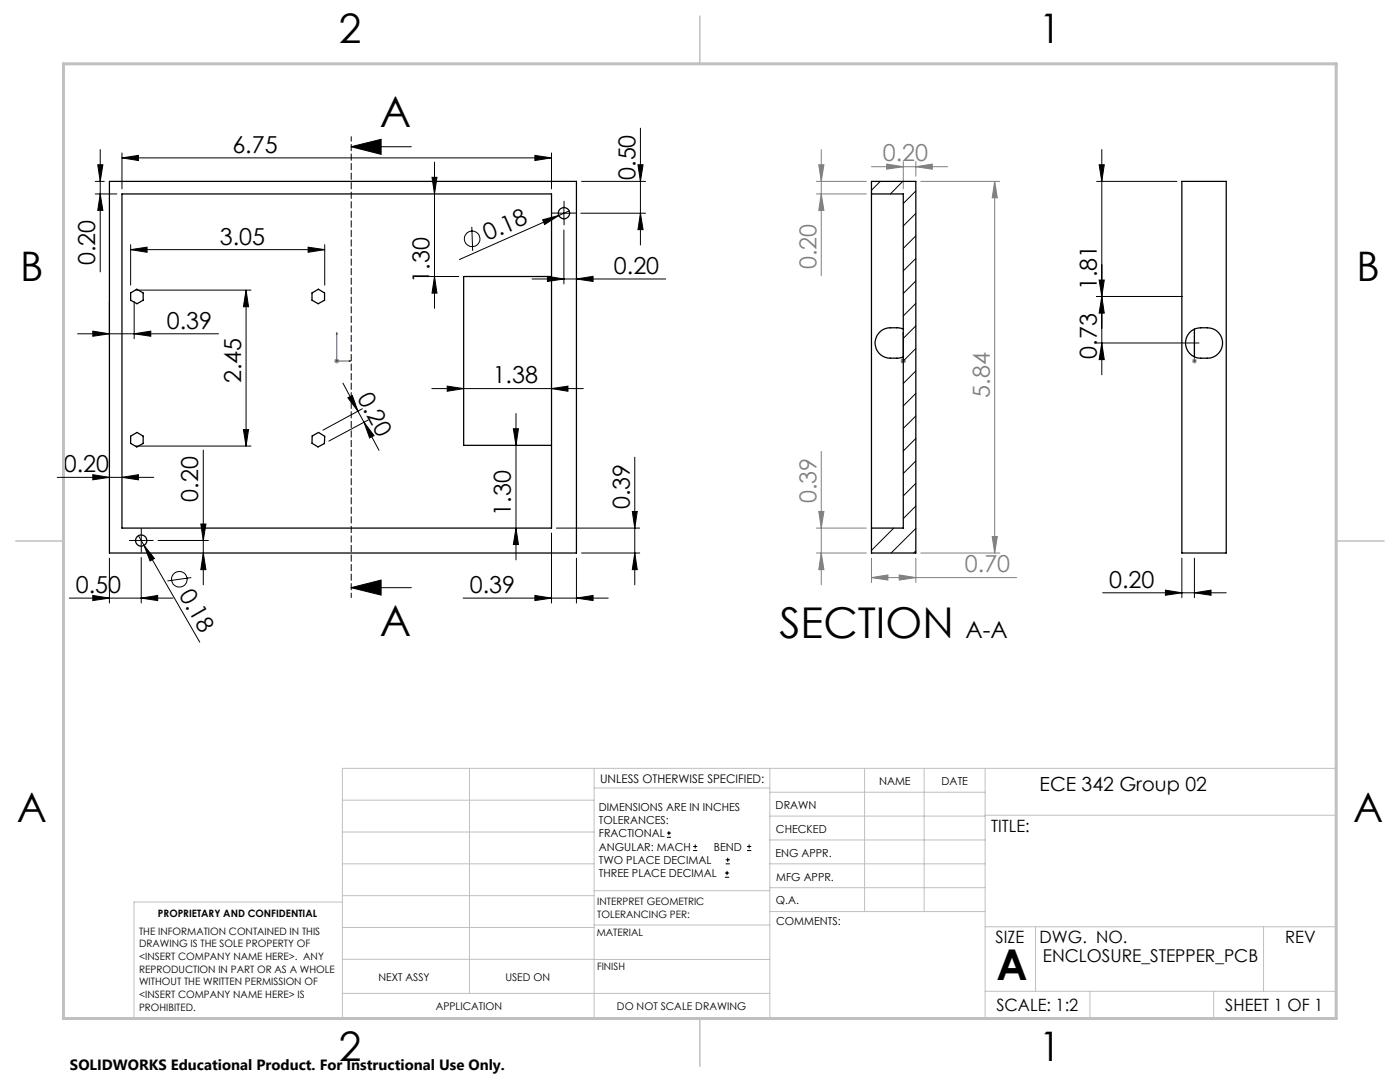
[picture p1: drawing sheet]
<svg xmlns="http://www.w3.org/2000/svg" width="279mm" height="216mm" viewBox="0 0 279 216" stroke-linecap="round" stroke-linejoin="round" font-family="sans-serif">
<g fill="none" stroke="#000" stroke-width=".2">
<path d="M19 36.2h1.8M19 38.7h4.3M19.5 32.9h1l-.5 3.3zM20 29.8v24.5M20 38.7l.5 3.3h-1zM24.3 31.5l3.3-.5v1zM24.3 30.5v7.2M24.3 31.5h85.8M70.1 29.3h12M70.1 29.3l6-1.5v3zM86.2 35.4h1l-.5 3.3zM86.7 32.3v29.2"/>
<path d="M106.8 31l3.3 .5-3.3 .5zM110.1 30.5v7.2M116.1 36.2h12.7M127.3 32.9h1l-.5 3.3zM127.8 25.6v23.3M218.9 36.2h16M219.4 32.9h1l-.5 3.3zM219.9 29.8v45M26.1 49.8l3.3-.5v1zM26.1 48.8v8.1M26.1 49.8h38.7M27.1 57.9h23"/>
<path d="M49.1 57.9v31.1M49.1 57.9l.5 3.3h-1zM61.5 49.3l3.3 .5-3.3 .5zM64.8 48.8v8.1M85.7 55.2h5.8M86.7 55.2l.5 3.3h-1zM94.2 45.3l.1 4.8M106.2 55.7h26.7M108.3 43.9l3.2-.9-2.8 1.8zM109.3 55.1l3.2 .6-3.2 .5zM111.3 42.5h2.5M111.5 43l-19.8 8.8"/>
<path d="M112.5 45.9v10.8M112.5 41.3v2.5M113.6 42.1l-2.1 .9M115 55.7l3.4-.6v1.1zM115.9 42.5h12.9M127.8 42.5l.5 3.3h-1zM218.9 59.2h17.1M219.4 55.9h1l-.5 3.3zM219.9 59.2l.5 3.3h-1zM15.5 66.6h28.1M18.5 66.1l3.3 .5-3.3 .5zM21.8 60.2v7.4"/>
<path d="M26.8 66.6l3.3-.5v1zM26.8 60.2v7.4M68.4 76.4l3 5.7M69.4 79.4l.9-.5 1.1 3.2zM86.2 77.5h30.2M89.3 77l3.2 .5-3.2 .6zM110.1 77.5l3.2-.5v1.1zM218.9 68.4h20.4M219.9 68.4l.5 3.4h-1zM11.4 95.2h19.3M18.5 94.7l3.3 .5-3.3 .5zM24.3 95.2l3.3-.5v1z"/>
<path d="M27.1 89h23M40.6 89.8v26.9M48.6 85.7h1l-.5 3.3zM71.4 82.1l1.2 2.1M72.3 81.6l-7.8 4.2M72.6 84.2l3 5.7M72.6 84.2l2 2.7-.8 .5zM73.5 83.8l-7.9 4.2M102.4 85.5h1.1l-.5 3.4zM103 82.5v29.2M126.7 91.2v25.5M13.8 119.3h20.7"/>
<path d="M18.5 118.8l3.3 .5-3.3 .5zM21.8 111.4v8.9M26.9 107.8h2.5M27.6 106.9l1.2 1.9M28.2 119.3l3.3-.5v1zM28.2 111.2v9.1M28.2 106.6v2.5M28.8 108.8l2 2.6-.8 .5zM28.8 108.8l11.1 19.3M31.5 107.8h10.1M38.2 115.3l-4.8 .6M40.1 104.6h1l-.5 3.2z"/>
<path d="M40.6 110.3l.5 3.4h-1zM70.1 117.3h12M70.1 117.3l6-1.6v3zM92.4 119.3h29M103 105.4l.5 3.3h-1.1zM106.8 118.8l3.3 .5-3.3 .5zM110.1 106.4v13.9M111.1 105.4h16.6M115 119.3l3.4-.5v1zM115 111.4v8.9M116.1 110.3h11.6M126.2 102.1h1l-.5 3.3z"/>
<path d="M126.7 110.3l.5 3.4h-1zM220.1 118.3h24.6M232.6 117.8l3.3 .5-3.3 .5zM235.9 111.4v7.9M238.4 118.3l3.3-.5v1zM238.4 111.4v7.9M133.1 167.1h.8M133.1 166.2h.8M133.5 165.8v.9M138.3 169.7h.8M138.3 168.9h.8M138.7 168.5v.8"/>
<path d="M144.7 175h.8M144.7 174.2h.8M144.8 172.4h.9M144.8 171.6h.9M145.1 173.8v.8M145.2 171.1v.9M149.1 169.7h.8M149.1 168.9h.8M149.5 168.5v.8"/>
<circle cx="94.2" cy="47.7" r="1.54"/>
<circle cx="35.8" cy="115.6" r="1.56"/>
</g>
<path d="M67.2 66.4l.1 .3h-.2zM67.2 66.4v5.6h2.8M69.7 72h.3l-.3 .1zM180.3 72v.1zM180.3 66.4v.3v-.3M180.3 72h.1M180.3 66.4v5.6M238.4 72v.1zM238.4 66.4v.3v-.3M238.4 72h.1M238.4 66.4v5.6" fill="none" stroke="#00f" stroke-width=".2"/>
<g fill="none" stroke="#808080" stroke-width=".2">
<path d="M162.9 38.7h10M162.9 36.2h10M163.4 32.9h1l-.5 3.3zM163.9 38.7l.5 3.3h-1zM163.9 29.8v25.2M173.9 33.3h15.2M177 32.7l3.3 .6-3.3 .5zM180.3 32.2v5.5M182.8 33.3l3.3-.6v1.1zM182.8 32.2v3M183.8 36.2h15.7M198.5 36.2l.5 3.3h-1z"/>
<path d="M198.5 36.2v74.1M66.7 72h1M66.9 71.7l.7 .7M67.2 71.5v1M67.6 71.7l-.7 .7M179.8 72h1M179.9 71.7l.7 .7M180.3 71.5v1M180.6 71.7l-.7 .7M237.9 72h1M238 71.7l.7 .7M238.4 71.5v1"/>
<path d="M238.7 71.7l-.7 .7M163.9 90.1v26.6M162.9 110.3h10M162.9 105.4h10M163.4 102.1h1l-.5 3.3zM163.9 110.3l.5 3.4h-1zM173.9 115.3l3.3-.6v1zM173.9 111.4v4.8M173.9 115.3h29M179.5 114.7l3.3 .6-3.3 .4zM182.8 111.4v4.8M183.8 110.3h15.7"/>
<path d="M198 107.1h1l-.5 3.2z"/>
</g>
<path d="M111.3 42.5h-1.1M112.6 41.3v-1.2M112.6 43.8v1.1M113.8 42.5h1.1M26.9 107.8h-1.1M28.2 106.6v-1.1M28.2 109.1v1.1M29.4 107.8h1.2" fill="none" stroke="#000" stroke-width=".2" stroke-dasharray="15.2 1.3 1.3 1.3"/>
<path d="M70.1 27.3v91.9" fill="none" stroke="#000" stroke-width=".2" stroke-dasharray="1.3 .6" stroke-dashoffset=".4"/>
<g fill="none" stroke="#c0c0c0" stroke-width=".2">
<path d="M68.3 159.7h50.3M93.7 153.3v44.9M118.6 153.3v49.9M118.6 157.2h35M153.6 153.3v49.9M153.6 158.1h43M172.5 153.3v28.6M184.4 153.3v28.6M196.6 153.3v49.9M68.3 180h-41.6v23.2h240v-49.9h-198.4v49.9M68.3 166h50.3M68.3 178.7h50.3"/>
<path d="M68.3 172.4h50.3M118.6 177.7h35M153.6 162.8h43M153.6 177.1h43M153.6 172.4h43M153.6 167.6h43M196.6 162.7h70.1M68.3 198.2h85.3M68.3 191.4l85.3 .1M68.3 185.1h50.3M118.6 184.6h35M153.6 181.9h43"/>
<path d="M196.6 184.9h70.1M196.6 197.8h70.1M206.7 184.9v12.9M217.5 197.8v5.4M242.2 197.8v5.4M252.2 184.9v12.9"/>
</g>
<path d="M139.7 3.2v9.5M3.1 107.9h9.6M266.7 107.9h9.5M139.7 203.2v9.6" fill="none" stroke="#c0c0c0" stroke-width=".3"/>
<path d="M12.7 12.7h254v190.5h-254z" fill="none" stroke="#c0c0c0" stroke-width=".6"/>
<path d="M70.1 29.3l6-1.5v3zM70.1 117.3l6-1.6v3z" fill="#000"/>
<g fill="#00f">
<path d="M69.7 72h.3l-.3 .1zM67.2 66.4l.1 .3h-.2z"/>
<path d="M180.3 72v.1zM180.3 66.4v.3zM180.3 72v.1zM180.3 66.4v.3z"/>
<path d="M238.4 72v.1zM238.4 66.4v.3z"/>
</g>
<g fill="#000">
<path d="M108.3 43.9l3.2-.9-2.8 1.8zM28.8 108.8l2 2.6-.8 .5z"/>
<path d="M19.5 32.9h1l-.5 3.3zM20 38.7l.5 3.3h-1zM40.1 104.6h1l-.5 3.2zM40.6 110.3l.5 3.4h-1zM86.2 35.4h1l-.5 3.3zM86.7 55.2l.5 3.3h-1zM102.4 85.5h1.1l-.5 3.4zM103 105.4l.5 3.3h-1.1zM49.1 57.9l.5 3.3h-1zM48.6 85.7h1l-.5 3.3z"/>
<path d="M24.3 31.5l3.3-.5v1zM106.8 31l3.3 .5-3.3 .5zM106.8 118.8l3.3 .5-3.3 .5zM115 119.3l3.4-.5v1zM18.5 66.1l3.3 .5-3.3 .5zM26.8 66.6l3.3-.5v1z"/>
<path d="M61.5 49.3l3.3 .5-3.3 .5zM26.1 49.8l3.3-.5v1z"/>
<path d="M109.3 55.1l3.2 .6-3.2 .5zM115 55.7l3.4-.6v1.1z"/>
<path d="M127.8 42.5l.5 3.3h-1zM127.3 32.9h1l-.5 3.3zM219.9 59.2l.5 3.3h-1zM219.4 32.9h1l-.5 3.3zM219.9 68.4l.5 3.4h-1zM219.4 55.9h1l-.5 3.3z"/>
<path d="M89.3 77l3.2 .5-3.2 .6zM110.1 77.5l3.2-.5v1.1z"/>
<path d="M24.3 95.2l3.3-.5v1zM18.5 94.7l3.3 .5-3.3 .5zM28.2 119.3l3.3-.5v1zM18.5 118.8l3.3 .5-3.3 .5zM238.4 118.3l3.3-.5v1zM232.6 117.8l3.3 .5-3.3 .5z"/>
<path d="M69.4 79.4l.9-.5 1.1 3.2zM72.6 84.2l2 2.7-.8 .5z"/>
<path d="M126.7 110.3l.5 3.4h-1zM126.2 102.1h1l-.5 3.3z"/>
</g>
<g fill="#808080">
<path d="M177 32.7l3.3 .6-3.3 .5zM182.8 33.3l3.3-.6v1.1z"/>
<path d="M179.5 114.7l3.3 .6-3.3 .4zM173.9 115.3l3.3-.6v1z"/>
<path d="M163.9 38.7l.5 3.3h-1zM163.4 32.9h1l-.5 3.3zM198 107.1h1l-.5 3.2zM198.5 36.2l.5 3.3h-1z"/>
<path d="M163.4 102.1h1l-.5 3.3zM163.9 110.3l.5 3.4h-1z"/>
</g>
<g fill="none" stroke="#000" stroke-width=".25">
<path d="M21.8 36.2h93.2v74.1h-93.2zM24.3 38.7h85.8v66.7h-85.8zM173.9 36.2h8.9v74.1h-8.9zM173.9 38.7h6.4v66.7h-6.4M235.9 36.2h8.8v74.1h-8.8zM26.1 58.5l1.2-.8 1.3 .8v1.4l-1.3 .7-1.2-.7zM62.3 58.5l1.2-.8 1.3 .8v1.4l-1.3 .7-1.2-.7zM110.1 55.2h-17.6v33.7h17.6M180.3 65.7l-.8-.3a4.1 4.1 0 0 0-4.5 1.5 3 3 0 0 0 2.7 4.6h1.5l1.1-.3M237.4 66.4a4.5 4.5 0 0 1 4.8-.7 3 3 0 0 1 1.7 3.4 3 3 0 0 1-3 2.4 3.8 3.8 0 0 1-3.5-1 3 3 0 0 1 0-4.1zM238.4 65.7v5.5M26.1 87l1.2-.7 1.3 .7v1.5l-1.3 .7-1.2-.7z"/>
<path d="M62.3 87l1.3-.7 1.2 .8-.1 1.4-1.2 .7-1.2-.8z"/>
<circle cx="112.6" cy="42.5" r="1.11"/>
<circle cx="28.2" cy="107.9" r="1.13"/>
</g>
<g fill="none" stroke="#000" stroke-width=".2">
<path d="M175.7 36.2l-1.8 1.8M180.2 36.2l-2.5 2.5M182.8 38.1l-2.5 2.5M182.8 42.6l-2.5 2.5M182.8 47.1l-2.5 2.5M182.8 51.6l-2.5 2.4M182.8 56.1l-2.5 2.5M182.8 60.5l-2.5 2.5M182.8 65l-2.5 2.5M182.8 69.5l-2.5 2.5M182.8 74l-2.5 2.5M182.8 78.5l-2.5 2.5"/>
<path d="M182.8 83l-2.5 2.5M182.8 87.5l-2.5 2.5M182.8 92l-2.5 2.5M182.8 96.4l-2.5 2.6M178.4 105.4l-4.5 4.4M182.8 101l-2.5 2.5M182.8 105.4l-5 4.9M182.8 109.9l-.4 .4"/>
</g>
<g font-size="8.5">
<text x="75.8" y="25.4">A</text>
<text x="75.8" y="126.9">A</text>
<text x="155.6" y="127.3">SECTION</text>
<text x="198.9" y="195.5">A</text>
</g>
<g font-size="8.1">
<text x="67.6" y="8.5">2</text>
<text x="207.3" y="8.5">1</text>
<text x="4" y="56.1">B</text>
<text x="270.7" y="56.1">B</text>
<text x="3.3" y="164.1">A</text>
<text x="270" y="164.1">A</text>
<text x="67.6" y="211.7">2</text>
<text x="207.3" y="211.7">1</text>
</g>
<g font-size="4.7">
<text x="46.4" y="30.5">6.75</text>
<text x="126.8" y="35.9" transform="rotate(-90 126.8 35.9)">0.50</text>
<text x="19" y="53" transform="rotate(-90 19 53)">0.20</text>
<text x="43.9" y="48.8">3.05</text>
<text x="97.3" y="48.2" transform="rotate(-24 97.3 48.2)">0.18</text>
<text x="85.7" y="56.4" transform="rotate(-90 85.7 56.4)">1.30</text>
<text x="122.5" y="54.6">0.20</text>
<text x="218.9" y="57.9" transform="rotate(-90 218.9 57.9)">1.81</text>
<text x="33.3" y="65.6">0.39</text>
<text x="218.9" y="71.6" transform="rotate(-90 218.9 71.6)">0.73</text>
<text x="48.1" y="76.4" transform="rotate(-90 48.1 76.4)">2.45</text>
<text x="98.3" y="76.5">1.38</text>
<text x="71.2" y="79.4" transform="rotate(62 71.2 79.4)">0.20</text>
<text x="12.7" y="94.2">0.20</text>
<text x="39.6" y="100.1" transform="rotate(-90 39.6 100.1)">0.20</text>
<text x="125.7" y="101.6" transform="rotate(-90 125.7 101.6)">0.39</text>
<text x="102" y="102.9" transform="rotate(-90 102 102.9)">1.30</text>
<text x="15.1" y="118.3">0.50</text>
<text x="35.6" y="118.6" transform="rotate(60 35.6 118.6)">0.18</text>
<text x="93.7" y="118.3">0.39</text>
<text x="221.4" y="117.3">0.20</text>
<text x="192.7" y="127.3">A-A</text>
</g>
<g font-size="4.7" fill="#808080">
<text x="176.2" y="32.2">0.20</text>
<text x="162.9" y="53.7" transform="rotate(-90 162.9 53.7)">0.20</text>
<text x="197.5" y="79.4" transform="rotate(-90 197.5 79.4)">5.84</text>
<text x="162.9" y="100.4" transform="rotate(-90 162.9 100.4)">0.39</text>
<text x="192.6" y="114.2">0.70</text>
</g>
<text font-size="3.9" x="207.5" y="157.8">ECE 342 Group 02</text>
<text font-size="3.5" x="208.1" y="191.9">ENCLOSURE_STEPPER_PCB</text>
<g font-size="3.4">
<text x="197.8" y="166">TITLE:</text>
<text x="198.7" y="188.1">SIZE</text>
<text x="207.5" y="188.1">DWG. NO.</text>
<text x="256.5" y="188.2">REV</text>
<text x="198.8" y="201.7">SCALE: 1:2</text>
<text x="244.5" y="201.7">SHEET 1 OF 1</text>
</g>
<text font-size="3" x="14" y="213.5">SOLIDWORKS Educational Product. For Instructional Use Only.</text>
<text font-size="2.4" x="119.8" y="156.2">UNLESS OTHERWISE SPECIFIED:</text>
<g font-size="2.2">
<text x="119.5" y="161.8">DIMENSIONS ARE IN INCHES</text>
<text x="154.8" y="161.4">DRAWN</text>
<text x="175.4" y="156.6">NAME</text>
<text x="187.9" y="156.7">DATE</text>
<text x="119.5" y="164.4">TOLERANCES:</text>
<text x="119.5" y="167.1">FRACTIONAL</text>
<text x="154.9" y="166.3">CHECKED</text>
<text x="119.5" y="169.7">ANGULAR: MACH</text>
<text x="119.5" y="172.4">TWO PLACE DECIMAL</text>
<text x="142.5" y="169.7">BEND</text>
<text x="154.8" y="170.9">ENG APPR.</text>
<text x="119.5" y="175">THREE PLACE DECIMAL</text>
<text x="154.9" y="175.7">MFG APPR.</text>
<text x="154.9" y="180.4">Q.A.</text>
<text x="154.9" y="184.6">COMMENTS:</text>
</g>
<g font-size="2.1">
<text x="75.5" y="195.7">NEXT ASSY</text>
<text x="100.9" y="195.7">USED ON</text>
<text x="86.9" y="201.5">APPLICATION</text>
<text x="123.1" y="201.6">DO NOT SCALE DRAWING</text>
</g>
<g font-size="2">
<text x="31.5" y="182.9">PROPRIETARY AND CONFIDENTIAL</text>
<text x="119.2" y="180.6">INTERPRET GEOMETRIC</text>
<text x="119.2" y="183.1">TOLERANCING PER:</text>
<text x="27.8" y="186.5">THE INFORMATION CONTAINED IN THIS</text>
<text x="27.8" y="189">DRAWING IS THE SOLE PROPERTY OF</text>
<text x="27.8" y="191.6">&lt;INSERT COMPANY NAME HERE&gt;. ANY</text>
<text x="119.1" y="186.7">MATERIAL</text>
<text x="27.8" y="194.1">REPRODUCTION IN PART OR AS A WHOLE</text>
<text x="27.8" y="196.6">WITHOUT THE WRITTEN PERMISSION OF</text>
<text x="119.1" y="193.5">FINISH</text>
<text x="27.8" y="199.1">&lt;INSERT COMPANY NAME HERE&gt; IS</text>
<text x="27.8" y="201.7">PROHIBITED.</text>
</g>
</svg>
